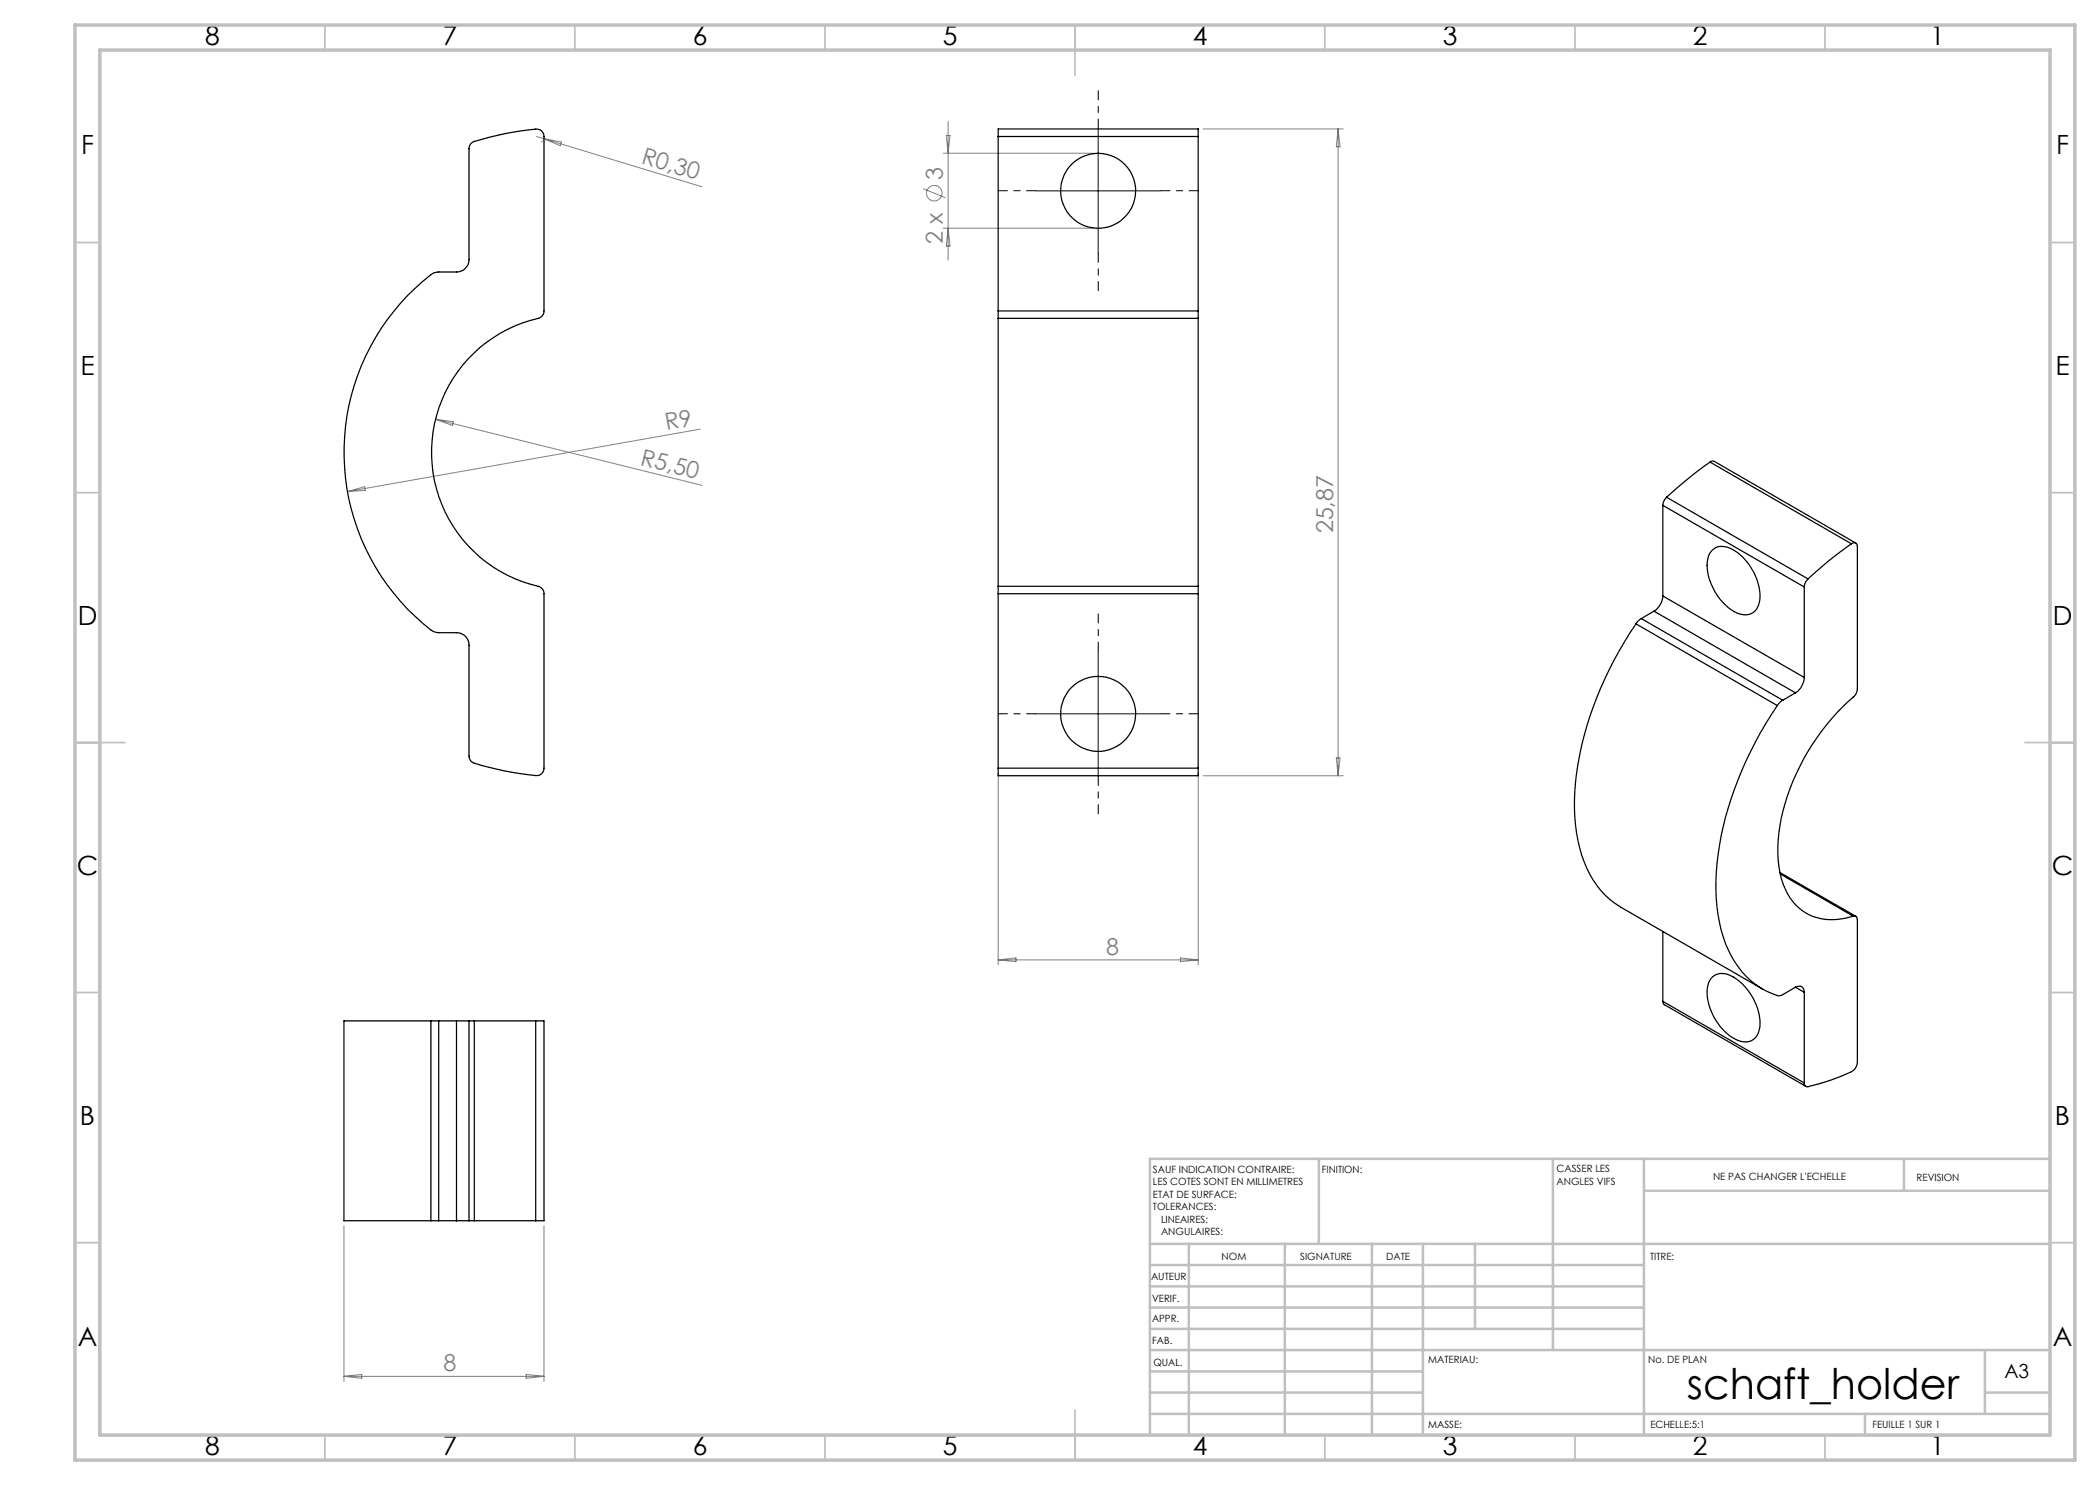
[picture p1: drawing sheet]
<svg xmlns="http://www.w3.org/2000/svg" width="420mm" height="297mm" viewBox="0 0 420 297" stroke-linecap="round" stroke-linejoin="round" font-family="sans-serif">
<g fill="none" stroke="#808080" stroke-width=".2">
<path d="M107.3 27.3l1.4 .4M108.5 28.1l-.2 .4M108.7 27.7l31.7 9.7M108.7 27.7l3.6 .7-.3 .7zM184.6 37.7l4.5 1.8M188.6 30.7h30M189.3 27.1h.7l-.4 3.6zM189.6 24.3v27.7M240.6 25.8h28M267.6 25.8v129.3M267.6 25.8l.4 3.5h-.7zM188.6 45.6h30"/>
<path d="M189.6 45.6l.4 3.6h-.7zM69.5 98.3l3.4-1 .2 .8zM87.1 83.9l53.3 13.2M87.1 83.9l3.6 .4-.2 .8zM140.1 85.8l-70.6 12.5M199.6 154.6v38.4M239.6 154.6v38.4M240.6 155.1h28M267.3 151.6h.7l-.4 3.5zM199.6 192h40M199.6 192l3.6-.4v.7zM236.1 191.6l3.5 .4-3.5 .3z"/>
<path d="M68.8 245.2v31.1M108.8 245.2v31.1M68.8 275.3h40M68.8 275.3l3.6-.4v.8zM105.2 274.9l3.6 .4-3.6 .4z"/>
<circle cx="186.9" cy="38.6" r="1.55"/>
</g>
<path d="M207.1 38.1h-7.5M219.6 25.6v-7.5M232.1 38.1h7.5M219.6 50.6v7.5M219.6 130.3v-7.5M207.1 142.8h-7.5M219.6 155.3v7.5M232.1 142.8h7.5" fill="none" stroke="#000" stroke-width=".2" stroke-dasharray="30.5 1.3 1.3 1.3" stroke-dashoffset="28.6"/>
<path d="M207.1 38.2h25M219.6 25.6v25.1M219.6 130.3v25M207.1 142.8h25" fill="none" stroke="#000" stroke-width=".2"/>
<g fill="none" stroke="#c0c0c0" stroke-width=".35">
<path d="M65 5v5M115 5v5M165 5v5M215 5v10M265 5v5M315 5v5M365 5v5M15 48.5h5M410 48.5h5M15 98.5h5M410 98.5h5M15 148.5h10"/>
<path d="M405 148.5h10M15 198.5h5M410 198.5h5M15 248.5h5M410 248.5h5M65 287v5M115 287v5M165 287v5M215 282v10M265 287v5M315 287v5M365 287v5"/>
</g>
<g fill="none" stroke="#c0c0c0" stroke-width=".5">
<path d="M263.8 231.8v17M310.6 231.8v38.2M328.8 231.8v55.2M328.8 238.2h81.2M380.8 231.8v6.4M410 231.8h-180v55.2M230 248.8h180M230 257.3h98.8M230 253h98.8M237.8 248.8v38.2M257 248.8v38.2M274.4 248.8v38.2"/>
<path d="M284.6 248.8v38.2M295 248.8v17M230 265.8h98.8M230 261.5h98.8M230 278.5h54.6M230 274.3h54.6M230 270h180M397 278.5h13M397 270v12.8M230 282.8h180M373 282.8v4.2"/>
</g>
<path d="M15 5h400v287h-400zM20 10h390v277h-390z" fill="none" stroke="#c0c0c0" stroke-width=".7"/>
<g fill="none" stroke="#000" stroke-width=".25">
<path d="M94.1 28.8l.3-.3a55.6 55.6 0 0 1 13.1-2.7l.8 .4 .4 .5 .1 .6v34.9a1.48 1.48 0 0 1-1.2 1.5 27.5 27.5 0 0 0-21.3 26.9 27.5 27.5 0 0 0 21.6 26.7l.6 .5 .3 .7v35.1a1.46 1.46 0 0 1-1.7 1.5 57.3 57.3 0 0 1-12.7-2.7l-.3-.3-.3-.9v-22.2a2.47 2.47 0 0 0-2.5-2.5h-3.6l-1-.2a44.9 44.9 0 0 1 0-71.7l1-.2h3.6a2.47 2.47 0 0 0 2.5-2.5v-22.2zM199.6 27.3v-1.5h40v1.5M199.6 27.3v34.9M199.6 27.3h40M239.6 27.3v34.9M199.6 62.2v1.5M199.6 63.7v53.6M199.6 62.2h40M199.6 63.7h40M239.6 62.2v1.5M239.6 63.7v53.6M333.3 99.4a2.58 2.58 0 0 0-.7 1.7"/>
<path d="M333.3 99.4l28.3 16.4M342 92.4a85 85 0 0 0-8.7 7M342 92.4l.4-.2h.4l28.4 16.4M342 92.4l28.3 16.4M199.6 117.3v1.4M199.6 118.7h40M199.6 118.7v34.9M199.6 117.3h40M239.6 117.3v1.4M239.6 118.7v34.9M332.6 119.2a3.9 3.9 0 0 1-1.8 3M332.6 101.1l28.3 16.3"/>
<path d="M332.6 119.2l28.3 16.3M332.6 101.1v18.1M342.3 110.2a3.1 3.1 0 0 1 4-.5 11.2 11.2 0 0 1 5.6 10.5 2.98 2.98 0 0 1-4.4 2.4 11 11 0 0 1-5.9-10.8l.1-.6zM360.9 117.4v18.1M361.6 115.8a2.58 2.58 0 0 0-.7 1.6M370.3 108.8a77.8 77.8 0 0 0-8.7 7M370.3 108.8a.68 .68 0 0 1 .8-.2 .68 .68 0 0 1 .4 .7v28.5a2.3 2.3 0 0 1-.9 1.6 44.3 44.3 0 0 0-15 28.6 17.9 17.9 0 0 0 3 12.4 10.3 10.3 0 0 0 10.9 3.1l1.1-.3M327.2 124.8a69.1 69.1 0 0 0-12.2 33.5 30.3 30.3 0 0 0 3.6 17.7 15.9 15.9 0 0 0 5.6 5.5l28.3 16.3M327.2 124.8l28.3 16.3M328.3 123.7l-1.1 1.1M328.3 123.7l28.3 16.3M330.8 122.2l28.3 16.4"/>
<path d="M330.8 122.2l-2.5 1.5M359.1 138.6l-2.5 1.4M360.9 135.5a3.9 3.9 0 0 1-1.8 3.1M199.6 153.6v1.5h40v-1.5M199.6 153.6h40M355.5 141.1a71 71 0 0 0-12.1 31.7 32.7 32.7 0 0 0 2.9 18.4 15.5 15.5 0 0 0 9.5 8l.8-.3 2.5-1.5M356.6 140l-1.1 1.1M356 174.5l15.2 8.8M356.1 174.8l14.5 8.4M332.6 186.3v14M342.5 195.4a3.5 3.5 0 0 1 4.2 0 11.4 11.4 0 0 1 5.3 10.1 2.99 2.99 0 0 1-4.4 2.6 11 11 0 0 1-6.1-10.8 3.3 3.3 0 0 1 1-1.9zM359.1 197.4a1.09 1.09 0 0 1 1.2-.1 1.09 1.09 0 0 1 .6 1.2"/>
<path d="M359.1 197.4l1.8 1.1M360.9 198.5v18.1M370.6 183.2a.65 .65 0 0 1 .9 .7v28.5a2.24 2.24 0 0 1-1.2 1.9 38.8 38.8 0 0 1-9 3l-.3-.2-.1-.5M86.2 204.2h1.5M86.2 204.2h-17.4v40h17.4M86.2 204.2v40M87.7 204.2v40M87.7 204.2h3.6M91.3 204.2h2.5M91.3 204.2v40M93.8 204.2h1.1M93.8 204.2v40"/>
<path d="M94.9 204.2h12.2M94.9 204.2v40M107.1 204.2h1.7v40h-1.7M107.1 204.2v40M332.6 200.3l.1 .5 .2 .1 28.3 16.4M332.6 200.3l28.3 16.3M86.2 244.2h1.5M87.7 244.2h3.6M91.3 244.2h2.5M93.8 244.2h1.1M94.9 244.2h12.2"/>
<circle cx="219.6" cy="38.2" r="7.5"/>
<circle cx="219.6" cy="142.8" r="7.5"/>
</g>
<text font-size="8.5" x="337.4" y="279.7">schaft_holder</text>
<g font-size="5.3">
<text x="41" y="9">8</text>
<text x="88.5" y="9">7</text>
<text x="138.5" y="9">6</text>
<text x="188.5" y="9">5</text>
<text x="238.5" y="9">4</text>
<text x="288.5" y="9">3</text>
<text x="338.5" y="9">2</text>
<text x="386" y="9">1</text>
<text x="16.2" y="30.8">F</text>
<text x="411.2" y="30.8">F</text>
<text x="16.1" y="75">E</text>
<text x="411.1" y="75">E</text>
<text x="15.5" y="125">D</text>
<text x="410.5" y="125">D</text>
<text x="15.4" y="175">C</text>
<text x="410.4" y="175">C</text>
<text x="16" y="225">B</text>
<text x="411" y="225">B</text>
<text x="15.5" y="269.3">A</text>
<text x="410.5" y="269.3">A</text>
<text x="41" y="291">8</text>
<text x="88.5" y="291">7</text>
<text x="138.5" y="291">6</text>
<text x="188.5" y="291">5</text>
<text x="238.5" y="291">4</text>
<text x="288.5" y="291">3</text>
<text x="338.5" y="291">2</text>
<text x="386" y="291">1</text>
</g>
<g font-size="4.7" fill="#808080">
<text x="128.1" y="32.6" transform="rotate(17 128.1 32.6)">R0,30</text>
<text x="188.6" y="36.1" transform="rotate(-90 188.6 36.1)">3</text>
<text x="188.6" y="48.7" transform="rotate(-90 188.6 48.7)">2 x</text>
<text x="133.3" y="86" transform="rotate(-10 133.3 86)">R9</text>
<text x="127.9" y="92.9" transform="rotate(14 127.9 92.9)">R5,50</text>
<text x="266.6" y="106.7" transform="rotate(-90 266.6 106.7)">25,87</text>
<text x="221.2" y="190.9">8</text>
<text x="88.7" y="274.2">8</text>
</g>
<text font-size="3.9" x="400.9" y="275.5">A3</text>
<g font-size="2">
<text x="230.6" y="234.6">SAUF INDICATION CONTRAIRE:</text>
<text x="230.6" y="237.1">LES COTES SONT EN MILLIMETRES</text>
<text x="230.6" y="239.6">ETAT DE SURFACE:</text>
<text x="264.4" y="234.6">FINITION:</text>
<text x="311.3" y="234.5">CASSER LES</text>
<text x="311.3" y="237">ANGLES VIFS</text>
<text x="342.6" y="236">NE PAS CHANGER L'ECHELLE</text>
<text x="383.3" y="236.2">REVISION</text>
<text x="230.6" y="242.1">TOLERANCES:</text>
<text x="232.2" y="244.6">LINEAIRES:</text>
<text x="232.2" y="247.1">ANGULAIRES:</text>
<text x="244.3" y="252">NOM</text>
<text x="260" y="251.9">SIGNATURE</text>
<text x="277.2" y="251.9">DATE</text>
<text x="330" y="251.9">TITRE:</text>
<text x="230.2" y="256.1">AUTEUR</text>
<text x="230.4" y="260.3">VERIF.</text>
<text x="230.4" y="264.4">APPR.</text>
<text x="230.5" y="268.8">FAB.</text>
<text x="230.7" y="273.1">QUAL.</text>
<text x="285.7" y="272.5">MATERIAU:</text>
<text x="329.6" y="272.5">No. DE PLAN</text>
<text x="285.6" y="285.5">MASSE:</text>
<text x="330.1" y="285.6">ECHELLE:5:1</text>
<text x="374.5" y="285.6">FEUILLE 1 SUR 1</text>
</g>
</svg>
